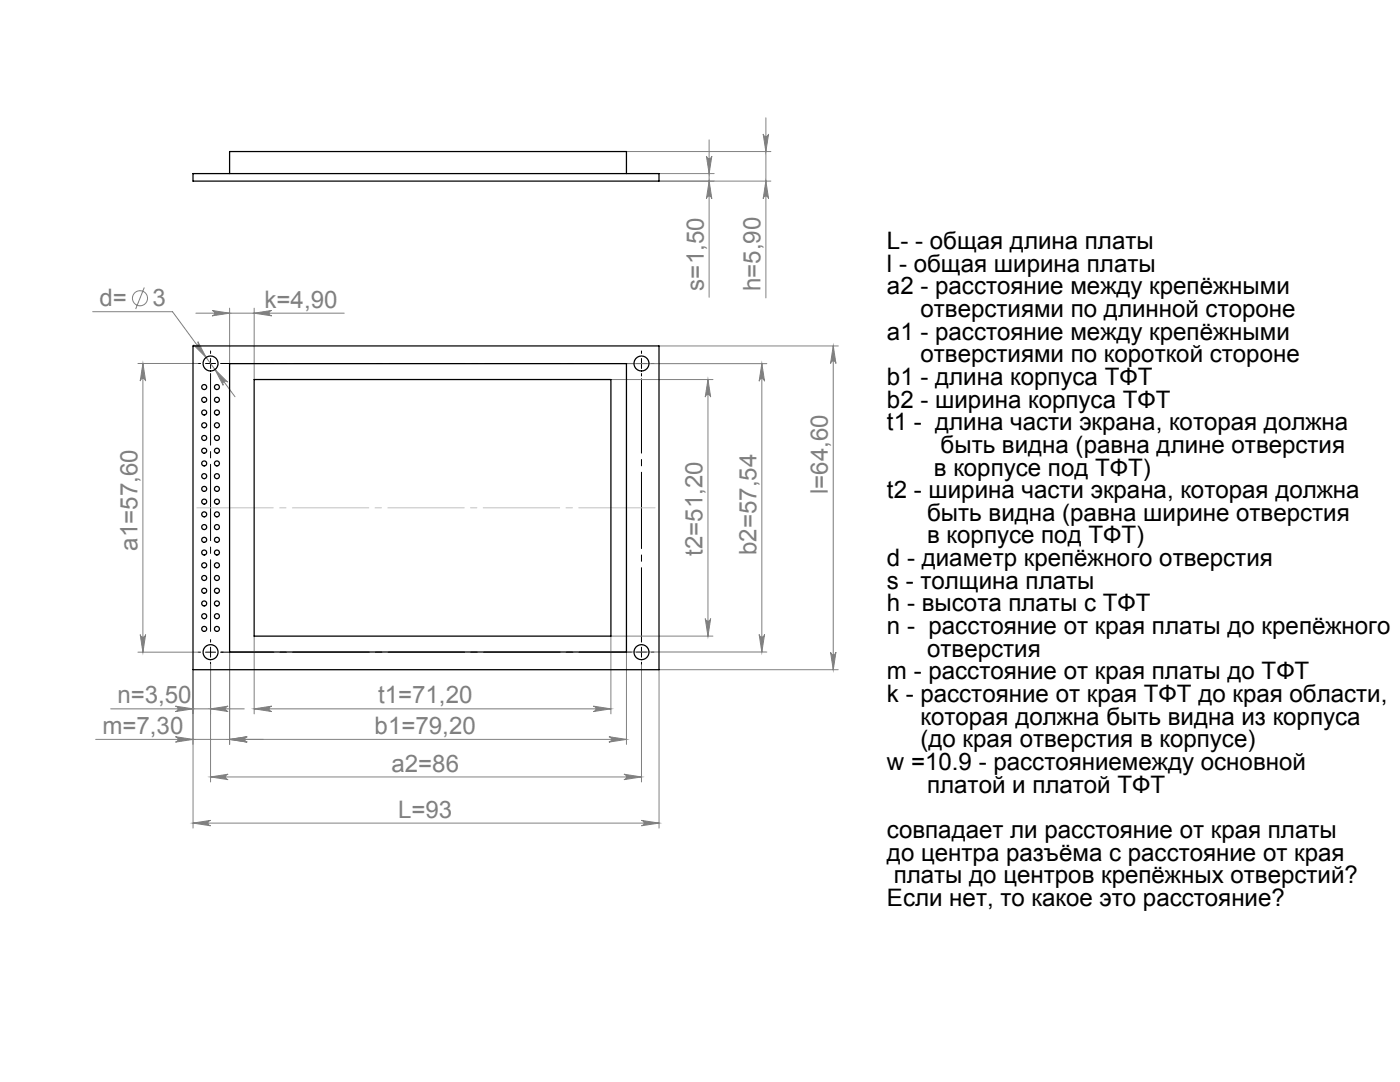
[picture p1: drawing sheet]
<svg xmlns="http://www.w3.org/2000/svg" width="279mm" height="216mm" viewBox="0 0 279 216" stroke-linecap="round" stroke-linejoin="round" font-family="sans-serif">
<g fill="none" stroke="#808080" stroke-width=".2">
<path d="M125 30.2h28.8M131.5 36.1h22.3M131.5 34.6h11M141 31.1a.54 .54 0 0 0 .5 .5 .54 .54 0 0 0 .6-.5l-.6 3.5zM141.5 36.1l.6 3.5a.54 .54 0 0 0-.6-.5 .54 .54 0 0 0-.5 .5zM141.5 27.9v31.4M152.3 26.7a.54 .54 0 0 0 .5 .5 .54 .54 0 0 0 .6-.5l-.6 3.5zM152.8 36.1l.6 3.5a.54 .54 0 0 0-.6-.5 .54 .54 0 0 0-.5 .5zM152.8 23.5v36M28.8 57.4l-1.7 4.3M18.5 62.2h15.9l12.5 17M27.5 72.5h12"/>
<path d="M28.5 72.5v57.6M28.5 72.5l.6 3.5a.54 .54 0 0 0-.6-.5 .54 .54 0 0 0-.5 .5zM38.6 68.8a.54 .54 0 0 0 .8 .1 .54 .54 0 0 0 .1-.7l1.6 3.1zM39.1 62.5h29.6M42.3 62l3.5 .5-3.5 .5a.54 .54 0 0 0 .5-.5 .54 .54 0 0 0-.5-.5zM42.9 73.7l2.5 2.5a.54 .54 0 0 0-.7-.1 .54 .54 0 0 0-.2 .8zM45.8 61.5v11.1M50.7 61.5v14.2M50.7 62.5l3.5-.5a.54 .54 0 0 0-.5 .5 .54 .54 0 0 0 .5 .5zM121.9 75.7h20.4M125 72.6h28M131.5 69h35.8"/>
<path d="M141.3 75.7l.5 3.5a.54 .54 0 0 0-.5-.5 .54 .54 0 0 0-.6 .5zM141.3 75.7v51.2M152 72.6v57.5M152 72.6l.6 3.5a.54 .54 0 0 0-.6-.5 .54 .54 0 0 0-.5 .5zM166.3 69l.5 3.5a.54 .54 0 0 0-.5-.5 .54 .54 0 0 0-.5 .5zM166.3 69v64.6M27.5 130.1h12M28 126.6a.54 .54 0 0 0 .5 .5 .54 .54 0 0 0 .6-.5l-.6 3.5zM38.5 133.6v31.6M42 132.6v23.4M45.8 130.1v18.4M50.7 126.9v15.5"/>
<path d="M128 132.6v23.4M131.5 133.6v31.6M131.5 133.6h35.8M140.7 123.4a.54 .54 0 0 0 .6 .5 .54 .54 0 0 0 .5-.5l-.5 3.5zM142.3 126.9h-20.4v15.5M151.5 126.6a.54 .54 0 0 0 .5 .5 .54 .54 0 0 0 .6-.5l-.6 3.5zM153 130.1h-28v18.4M165.8 130.1a.54 .54 0 0 0 .5 .5 .54 .54 0 0 0 .5-.5l-.5 3.5zM19.1 147.5h105.9M22.1 141.4h26.7M35 147l3.5 .5-3.5 .6a.54 .54 0 0 0 .5-.6 .54 .54 0 0 0-.5-.5zM35 140.9l3.5 .5-3.5 .6a.54 .54 0 0 0 .5-.6 .54 .54 0 0 0-.5-.5z"/>
<path d="M42 155h86M42 155l3.5-.5a.54 .54 0 0 0-.5 .5 .54 .54 0 0 0 .5 .6zM42 141.4l3.5-.5a.54 .54 0 0 0-.5 .5 .54 .54 0 0 0 .5 .6zM45.8 147.5l3.5-.5a.54 .54 0 0 0-.5 .5 .54 .54 0 0 0 .5 .6zM50.7 141.4h71.2M50.7 141.4l3.5-.5a.54 .54 0 0 0-.5 .5 .54 .54 0 0 0 .5 .6zM118.4 140.9l3.5 .5-3.5 .6a.54 .54 0 0 0 .5-.6 .54 .54 0 0 0-.5-.5zM121.5 147l3.5 .5-3.5 .6a.54 .54 0 0 0 .5-.6 .54 .54 0 0 0-.5-.5zM124.5 154.5l3.5 .5-3.5 .6a.54 .54 0 0 0 .5-.6 .54 .54 0 0 0-.5-.5zM38.5 164.2h93M38.5 164.2l3.5-.5a.54 .54 0 0 0-.5 .5 .54 .54 0 0 0 .5 .6zM128 163.7l3.5 .5-3.5 .6a.54 .54 0 0 0 .5-.6 .54 .54 0 0 0-.5-.5z"/>
<circle cx="27.9" cy="59.5" r="1.5"/>
</g>
<path d="M40 72.5h-.5M42 70.5v-.5M126 72.5h-.5M128 70.5v-.5M128 74.5v.5M130 72.5h.5M40 130.1h-.5M42 128.1v-.5M42 132.1v.5M44 130.1h.5M128 132.1v.5M130 130.1h.5" fill="none" stroke="#000" stroke-width=".2" stroke-dasharray="15.2 1.3 1.3 1.3"/>
<path d="M42 74.5v51.5" fill="none" stroke="#000" stroke-width=".2" stroke-dasharray="15.2 1.3 1.3 1.3" stroke-dashoffset=".9"/>
<path d="M44 72.5h82.5" fill="none" stroke="#000" stroke-width=".2" stroke-dasharray="15.2 1.3 1.3 1.3" stroke-dashoffset="4.5"/>
<path d="M128 128.1v-52.5" fill="none" stroke="#000" stroke-width=".2" stroke-dasharray="15.2 1.3 1.3 1.3" stroke-dashoffset=".4"/>
<path d="M126 130.1h-81.8" fill="none" stroke="#000" stroke-width=".2" stroke-dasharray="15.2 1.3 1.3 1.3" stroke-dashoffset="4.8"/>
<path d="M41 72.5h2M42 71.5v2M127 72.5h2M128 71.5v2M41 130.1h2M42 129.1v2M127 130.1h2M128 129.1v2" fill="none" stroke="#000" stroke-width=".2"/>
<path d="M131.5 101.3h-93" fill="none" stroke="#c0c0c0" stroke-width=".2" stroke-dasharray="15.2 1.3 1.3 1.3" stroke-dashoffset="-.8"/>
<g fill="#808080">
<path d="M42 155l3.5-.5a.54 .54 0 0 0-.5 .5 .54 .54 0 0 0 .5 .6zM124.5 154.5l3.5 .5-3.5 .6a.54 .54 0 0 0 .5-.6 .54 .54 0 0 0-.5-.5zM50.7 141.4l3.5-.5a.54 .54 0 0 0-.5 .5 .54 .54 0 0 0 .5 .6zM118.4 140.9l3.5 .5-3.5 .6a.54 .54 0 0 0 .5-.6 .54 .54 0 0 0-.5-.5zM35 147l3.5 .5-3.5 .6a.54 .54 0 0 0 .5-.6 .54 .54 0 0 0-.5-.5zM45.8 147.5l3.5-.5a.54 .54 0 0 0-.5 .5 .54 .54 0 0 0 .5 .6zM35 140.9l3.5 .5-3.5 .6a.54 .54 0 0 0 .5-.6 .54 .54 0 0 0-.5-.5zM42 141.4l3.5-.5a.54 .54 0 0 0-.5 .5 .54 .54 0 0 0 .5 .6zM42.9 73.7l1.6 3.2a.54 .54 0 0 1 .2-.8 .54 .54 0 0 1 .7 .1zM38.6 68.8l2.5 2.5-1.6-3.1a.54 .54 0 0 1-.1 .7 .54 .54 0 0 1-.8-.1z"/>
<path d="M38.5 164.2l3.5-.5a.54 .54 0 0 0-.5 .5 .54 .54 0 0 0 .5 .6zM128 163.7l3.5 .5-3.5 .6a.54 .54 0 0 0 .5-.6 .54 .54 0 0 0-.5-.5z"/>
<path d="M140.7 123.4a.54 .54 0 0 0 .6 .5 .54 .54 0 0 0 .5-.5l-.5 3.5zM141.3 75.7l.5 3.5a.54 .54 0 0 0-.5-.5 .54 .54 0 0 0-.6 .5zM151.5 126.6a.54 .54 0 0 0 .5 .5 .54 .54 0 0 0 .6-.5l-.6 3.5zM152 72.6l.6 3.5a.54 .54 0 0 0-.6-.5 .54 .54 0 0 0-.5 .5zM165.8 130.1a.54 .54 0 0 0 .5 .5 .54 .54 0 0 0 .5-.5l-.5 3.5zM166.3 69l.5 3.5a.54 .54 0 0 0-.5-.5 .54 .54 0 0 0-.5 .5zM141.5 36.1l.6 3.5a.54 .54 0 0 0-.6-.5 .54 .54 0 0 0-.5 .5zM141 31.1a.54 .54 0 0 0 .5 .5 .54 .54 0 0 0 .6-.5l-.6 3.5z"/>
<path d="M28.5 72.5l.6 3.5a.54 .54 0 0 0-.6-.5 .54 .54 0 0 0-.5 .5zM28 126.6a.54 .54 0 0 0 .5 .5 .54 .54 0 0 0 .6-.5l-.6 3.5zM152.3 26.7a.54 .54 0 0 0 .5 .5 .54 .54 0 0 0 .6-.5l-.6 3.5zM152.8 36.1l.6 3.5a.54 .54 0 0 0-.6-.5 .54 .54 0 0 0-.5 .5z"/>
<path d="M45.8 147.5l3.5-.5a.54 .54 0 0 0-.5 .5 .54 .54 0 0 0 .5 .6zM121.5 147l3.5 .5-3.5 .6a.54 .54 0 0 0 .5-.6 .54 .54 0 0 0-.5-.5zM42.3 62l3.5 .5-3.5 .5a.54 .54 0 0 0 .5-.5 .54 .54 0 0 0-.5-.5zM50.7 62.5l3.5-.5a.54 .54 0 0 0-.5 .5 .54 .54 0 0 0 .5 .5z"/>
</g>
<g fill="none" stroke="#000" stroke-width=".25">
<path d="M38.5 34.6h93v1.5h-93zM45.8 34.6v-4.4h79.2v4.4M38.5 69h93v64.6h-93zM45.8 72.6h79.2v57.5h-79.2zM50.7 75.7h71.2v51.2h-71.2z"/>
<circle cx="40.8" cy="79.8" r=".5"/>
<circle cx="40.8" cy="77.2" r=".5"/>
<circle cx="42" cy="72.5" r="1.5"/>
<circle cx="43.3" cy="77.2" r=".5"/>
<circle cx="43.3" cy="79.8" r=".5"/>
<circle cx="128" cy="72.5" r="1.5"/>
<circle cx="40.8" cy="89.9" r=".5"/>
<circle cx="40.8" cy="92.5" r=".5"/>
<circle cx="40.8" cy="95" r=".5"/>
<circle cx="40.8" cy="87.4" r=".5"/>
<circle cx="40.8" cy="84.9" r=".5"/>
<circle cx="40.8" cy="97.6" r=".5"/>
<circle cx="40.8" cy="82.3" r=".5"/>
<circle cx="43.3" cy="89.9" r=".5"/>
<circle cx="43.3" cy="95" r=".5"/>
<circle cx="43.3" cy="82.3" r=".5"/>
<circle cx="43.3" cy="87.4" r=".5"/>
<circle cx="43.3" cy="84.9" r=".5"/>
<circle cx="43.3" cy="97.6" r=".5"/>
<circle cx="43.3" cy="92.5" r=".5"/>
<circle cx="40.8" cy="107.7" r=".5"/>
<circle cx="40.8" cy="102.6" r=".5"/>
<circle cx="40.8" cy="117.9" r=".5"/>
<circle cx="40.8" cy="115.3" r=".5"/>
<circle cx="40.8" cy="112.8" r=".5"/>
<circle cx="40.8" cy="100.1" r=".5"/>
<circle cx="40.8" cy="110.3" r=".5"/>
<circle cx="40.8" cy="105.2" r=".5"/>
<circle cx="43.3" cy="107.7" r=".5"/>
<circle cx="43.3" cy="102.6" r=".5"/>
<circle cx="43.3" cy="117.9" r=".5"/>
<circle cx="43.3" cy="100.1" r=".5"/>
<circle cx="43.3" cy="112.8" r=".5"/>
<circle cx="43.3" cy="110.3" r=".5"/>
<circle cx="43.3" cy="115.3" r=".5"/>
<circle cx="43.3" cy="105.2" r=".5"/>
<circle cx="40.8" cy="123" r=".5"/>
<circle cx="40.8" cy="125.5" r=".5"/>
<circle cx="40.8" cy="120.4" r=".5"/>
<circle cx="42" cy="130.1" r="1.5"/>
<circle cx="43.3" cy="123" r=".5"/>
<circle cx="43.3" cy="125.5" r=".5"/>
<circle cx="43.3" cy="120.4" r=".5"/>
<circle cx="128" cy="130.1" r="1.5"/>
</g>
<g font-size="4.8">
<text x="177" y="49.7">L- - общая длина платы</text>
<text x="177" y="54.2">l - общая ширина платы</text>
<text x="177" y="58.7">a2 - расстояние между крепёжными</text>
<text x="183.7" y="63.2">отверстиями по длинной стороне</text>
<text x="177" y="67.8">a1 - расстояние между крепёжными</text>
<text x="177" y="76.8">b1 - длина корпуса ТФТ</text>
<text x="183.7" y="72.3">отверстиями по короткой стороне</text>
<text x="177" y="81.3">b2 - ширина корпуса ТФТ</text>
<text x="177" y="85.8">t1 - длина части экрана, которая должна</text>
<text x="186.4" y="94.9">в корпусе под ТФТ)</text>
<text x="187.7" y="90.4">быть видна (равна длине отверстия</text>
<text x="177" y="99.4">t2 - ширина части экрана, которая должна</text>
<text x="185" y="103.9">быть видна (равна ширине отверстия</text>
<text x="177" y="113">d - диаметр крепёжного отверстия</text>
<text x="185" y="108.4">в корпусе под ТФТ)</text>
<text x="177" y="117.5">s - толщина платы</text>
<text x="177" y="122">h - высота платы с ТФТ</text>
<text x="177" y="126.5">n - расстояние от края платы до крепёжного</text>
<text x="185" y="131">отверстия</text>
<text x="177" y="135.6">m - расстояние от края платы до ТФТ</text>
<text x="177" y="140.1">k - расстояние от края ТФТ до края области,</text>
<text x="183.7" y="144.6">которая должна быть видна из корпуса</text>
<text x="183.7" y="149.1">(до края отверстия в корпусе)</text>
<text x="177" y="153.6">w =10.9 - расстояниемежду основной</text>
<text x="185" y="158.1">платой и платой ТФТ</text>
<text x="177" y="167.2">совпадает ли расстояние от края платы</text>
<text x="177" y="171.7">до центра разъёма с расстояние от края</text>
<text x="178.4" y="176.2">платы до центров крепёжных отверстий?</text>
<text x="177" y="180.7">Если нет, то какое это расстояние?</text>
</g>
<g font-size="4.8" fill="#808080">
<text x="140.4" y="58" transform="rotate(-90 140.4 58)">s=1,50</text>
<text x="151.8" y="58.1" transform="rotate(-90 151.8 58.1)">h=5,90</text>
<text x="19.8" y="61.1">d=</text>
<text x="30.4" y="61.1">3</text>
<text x="52.8" y="61.4">k=4,90</text>
<text x="165.2" y="98.6" transform="rotate(-90 165.2 98.6)">l=64,60</text>
<text x="27.4" y="109.9" transform="rotate(-90 27.4 109.9)">a1=57,60</text>
<text x="140.2" y="110.9" transform="rotate(-90 140.2 110.9)">t2=51,20</text>
<text x="151" y="110.7" transform="rotate(-90 151 110.7)">b2=57,54</text>
<text x="23.4" y="140.4">n=3,50</text>
<text x="75.4" y="140.4">t1=71,20</text>
<text x="20.4" y="146.5">m=7,30</text>
<text x="74.8" y="146.5">b1=79,20</text>
<text x="78.1" y="154">a2=86</text>
<text x="79.5" y="163.2">L=93</text>
</g>
</svg>
